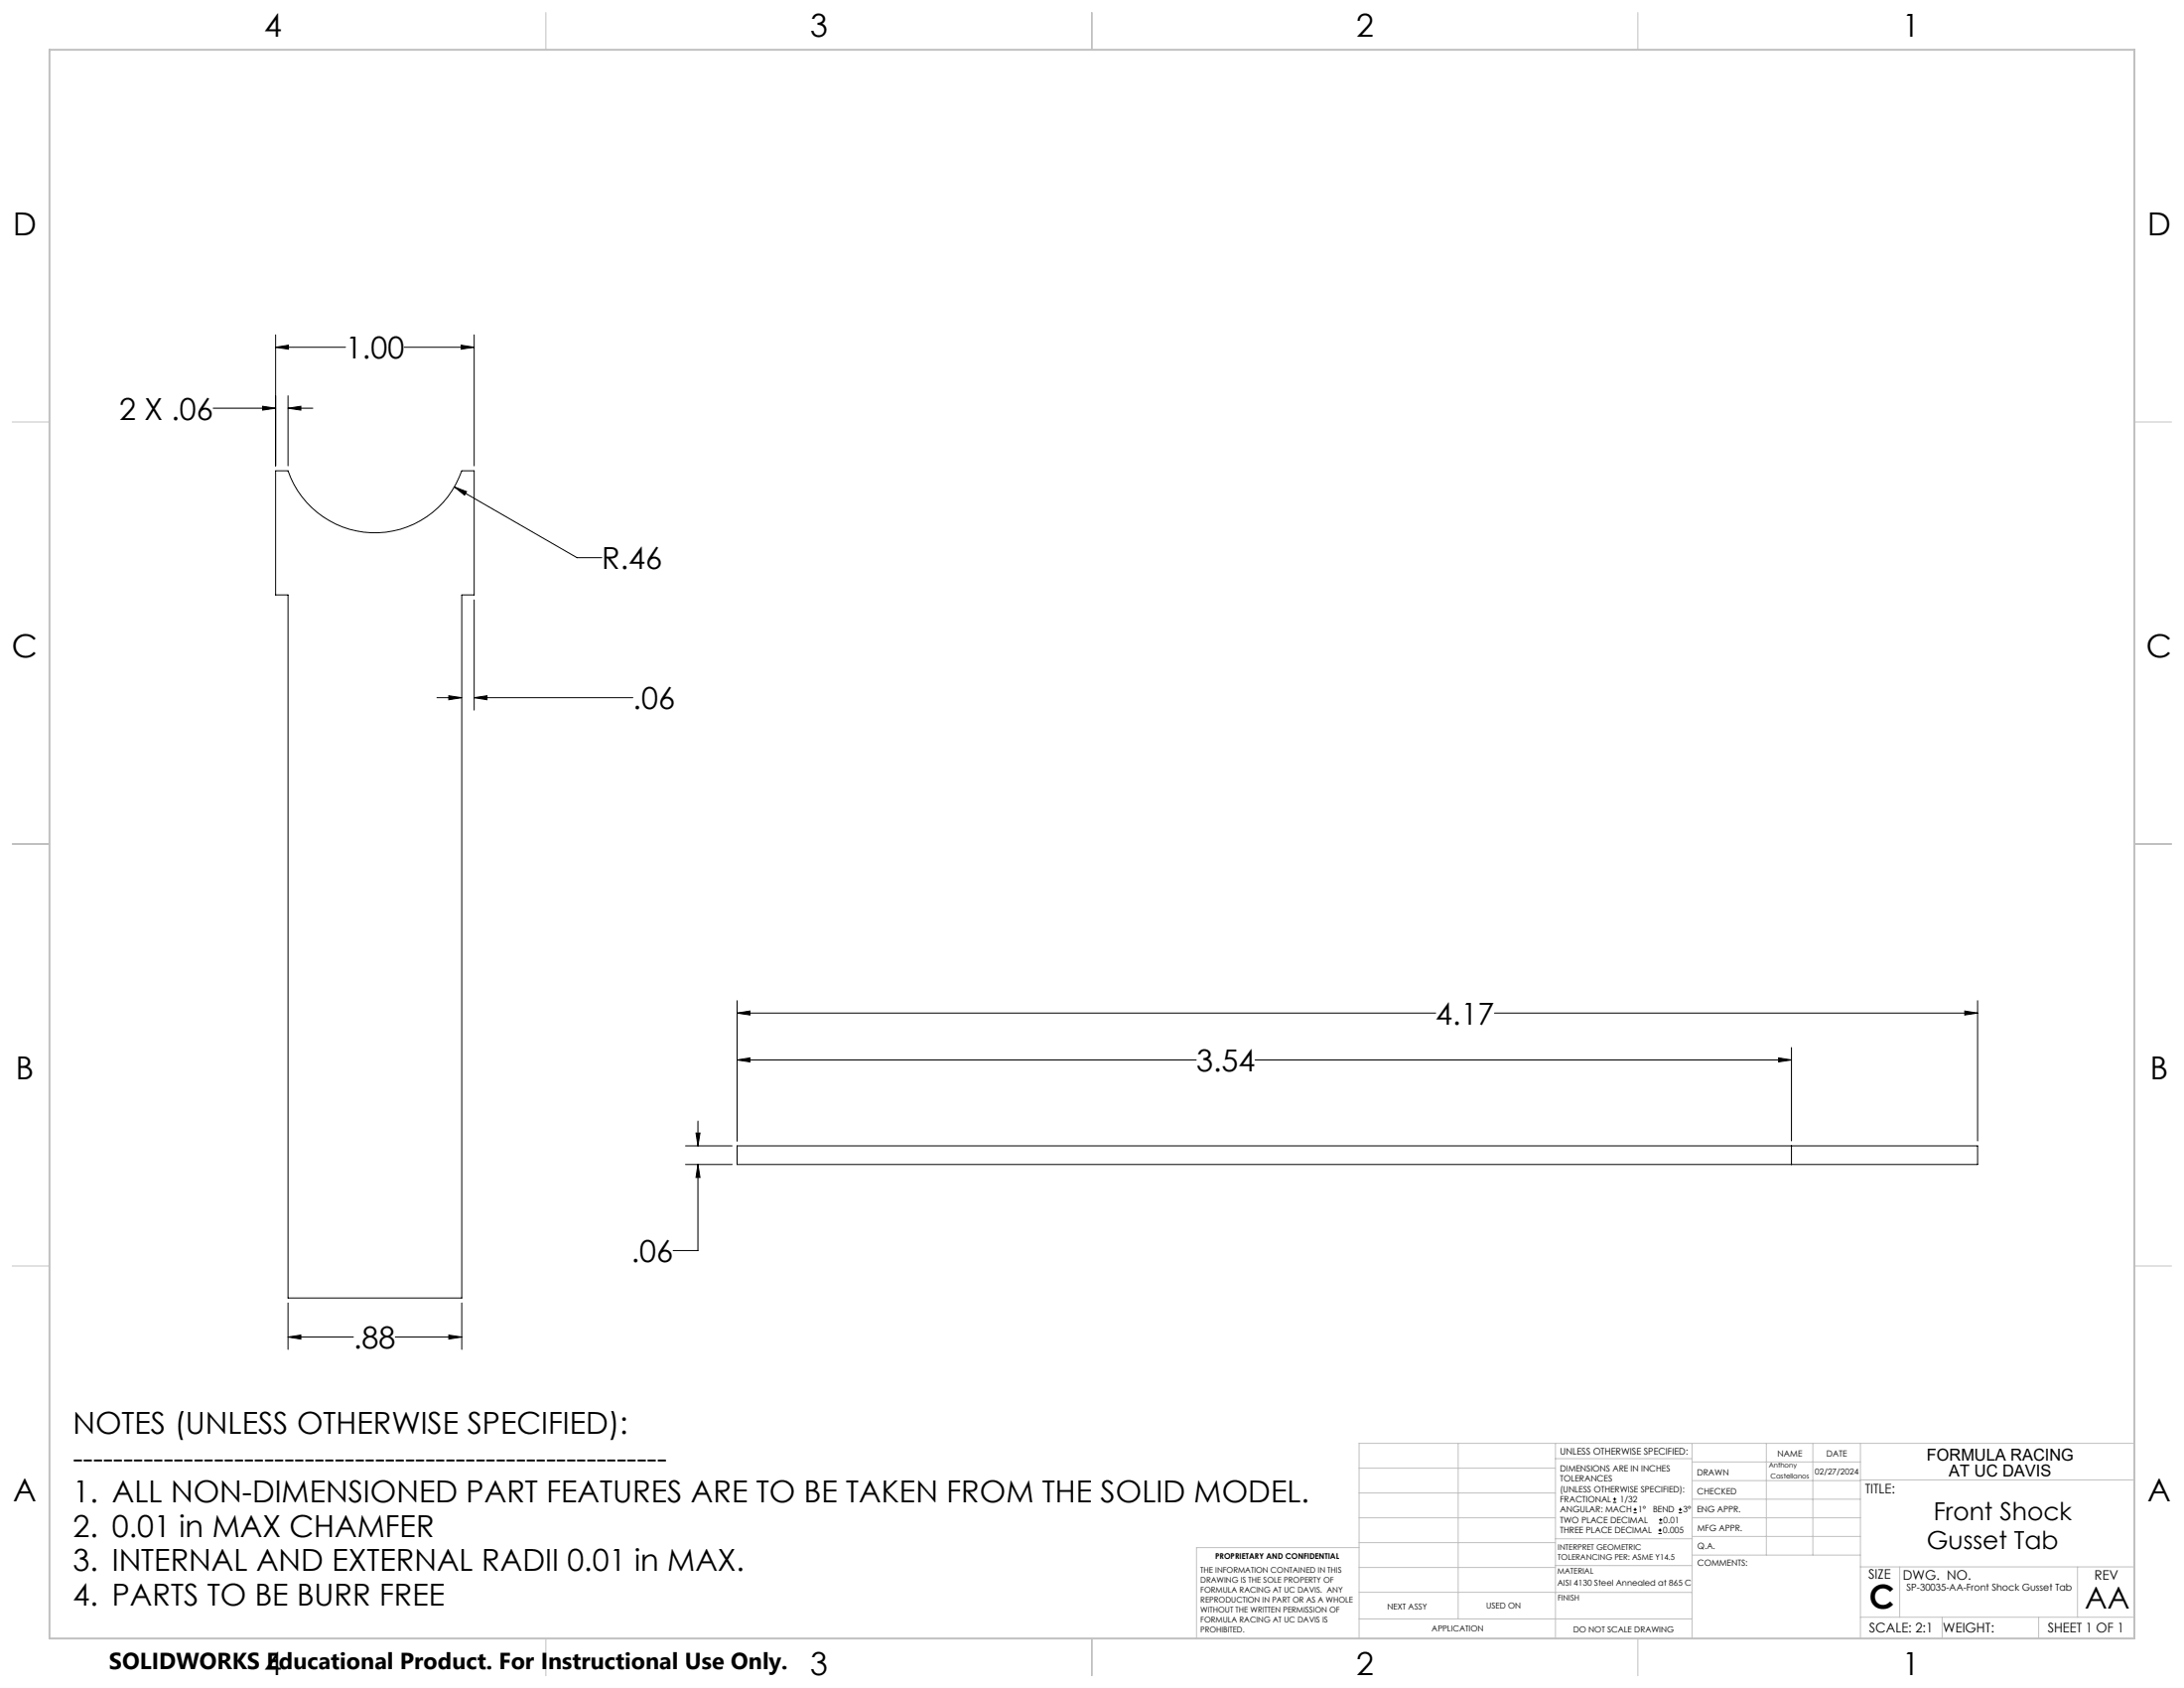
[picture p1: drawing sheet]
<svg xmlns="http://www.w3.org/2000/svg" width="559mm" height="432mm" viewBox="0 0 559 432" stroke-linecap="round" stroke-linejoin="round" font-family="sans-serif">
<g fill="none" stroke="#000" stroke-width=".25">
<path d="M70.5 88.8l3.3-.5v1zM70.5 85.7v33.5M70.5 88.8h17.9M103.4 88.8h17.9M118 88.3l3.3 .5-3.3 .5zM121.3 85.7v33.5M54.5 104.4h16M67.2 103.9l3.3 .5-3.3 .5zM73.7 104.4l3.3-.5v1zM73.7 101.2v18M73.7 104.4h6.3M70.5 120.4h3.2a23.5 23.5 0 0 0 22.2 15.9 23.5 23.5 0 0 0 22.2-15.9h3.2v31.8h-3.2v179.8h-44.4v-179.8h-3.2z"/>
<path d="M116.3 124.6l3.1 1.2-.5 .8zM116.3 124.6l31.3 18.1h6.4M121.3 153.5v28.1M111.8 178.5h6.3M114.8 178l3.3 .5-3.3 .5zM121.3 178.5l3.3-.5v1zM121.3 178.5h40.6M188.6 259.2l3.3-.6v1zM188.6 256v35.9M188.6 259.2h178.7M382.4 259.2h123.6M502.7 258.6l3.3 .6-3.3 .4z"/>
<path d="M506 256v35.9M188.6 271.1l3.3-.5v1zM188.6 271.1h117.5M321.1 271.1h137.3M455.1 270.6l3.3 .5-3.3 .5zM458.4 268v23.9M175.4 293.1h11.9M175.4 297.9h11.9M178.1 289.8h1l-.5 3.3zM178.6 297.9l.5 3.3h-1zM178.6 297.9v22h-6.4M178.6 286.8v6.3"/>
<path d="M188.6 293.1h317.4v4.8h-317.4zM458.4 293.1v4.8M73.7 333.3v11.9M118.1 333.3v11.9M73.7 342l3.3-.5v1zM73.7 342h16.7M101.1 342h17M114.8 341.5l3.3 .5-3.3 .5zM412.7 384.3h.9M412.7 383.5h.9M413.1 383.1v.8M418 387h.8"/>
<path d="M418 386.2h.8M418.4 385.7v.9M424.3 392.3h.9M424.3 391.4h.9M424.5 389.6h.8M424.5 388.8h.8M424.7 391v.9M424.9 388.4v.8M429.5 387h.9M429.5 386.2h.9M429.9 385.7v.9"/>
</g>
<g fill="none" stroke="#c0c0c0" stroke-width=".25">
<path d="M139.7 3.2v9.5M279.4 3.2v9.5M419.1 3.2v9.5M3.1 107.9h9.6M546.1 107.9h9.5M3.1 215.9h9.6M546.1 215.9h9.5M3.1 323.8h9.6M546.1 323.8h9.5M347.7 375.6h50.3M373.1 369.2v44.9M398 369.2v49.9"/>
<path d="M398 373.1h34.9M432.9 369.2v49.9M432.9 378.7h43.1M432.9 374h43.1M451.9 369.2v28.6M463.8 369.2v28.6M476 369.2v49.9M476 378.6h70.1M546.1 369.2h-198.4v49.9M347.7 394.6h50.3M347.7 388.3h50.3M347.7 381.9h50.3"/>
<path d="M347.7 395.9h-41.6v23.2M398 393.6h35M432.9 383.5h43.1M432.9 388.3h43.1M432.9 393h43.1M433 397.8h43M139.7 419.1v9.6M279.4 419.1v9.6M347.7 414.1h85.2M347.7 401h50.3M347.7 407.3h50.3M398 407.4h34.9"/>
<path d="M398 400.5h35M419.1 419.1v9.6M476 413.7h70.1M476 400.8h70.1M486.1 400.8v12.9M496.9 413.7v5.4M521.6 413.7v5.4M531.6 400.8v12.9"/>
</g>
<path d="M12.7 12.7h533.4v406.4h-533.4z" fill="none" stroke="#c0c0c0" stroke-width=".5"/>
<path d="M116.3 124.6l2.6 2 .5-.8zM70.5 88.8l3.3-.5v1zM118 88.3l3.3 .5-3.3 .5zM73.7 104.4l3.3-.5v1zM67.2 103.9l3.3 .5-3.3 .5zM114.8 178l3.3 .5-3.3 .5zM121.3 178.5l3.3-.5v1zM73.7 342l3.3-.5v1zM114.8 341.5l3.3 .5-3.3 .5zM178.1 289.8h1l-.5 3.3zM178.6 297.9l.5 3.3h-1zM502.7 258.6l3.3 .6-3.3 .4zM188.6 259.2l3.3-.6v1zM188.6 271.1l3.3-.5v1zM455.1 270.6l3.3 .5-3.3 .5z" fill="#000"/>
<text font-size="8.5" x="478.3" y="411.4">C</text>
<g font-size="8.1">
<text x="67.6" y="9.3">4</text>
<text x="207.3" y="9.3">3</text>
<text x="347" y="9.3">2</text>
<text x="486.7" y="9.3">1</text>
<text x="3.3" y="60.1">D</text>
<text x="549.4" y="60.1">D</text>
<text x="3" y="168">C</text>
<text x="549.1" y="168">C</text>
<text x="4" y="276">B</text>
<text x="550.1" y="276">B</text>
<text x="3.3" y="383.9">A</text>
<text x="549.4" y="383.9">A</text>
<text x="67.6" y="428.4">4</text>
<text x="207.3" y="428.4">3</text>
<text x="347" y="428.4">2</text>
<text x="486.7" y="428.4">1</text>
</g>
<g font-size="7.8">
<text x="88.4" y="91.7">1.00</text>
<text x="30.5" y="107.4">2 X .06</text>
<text x="154" y="145.6">R.46</text>
<text x="162" y="181.4">.06</text>
<text x="367.4" y="262.1">4.17</text>
<text x="306.1" y="274.1">3.54</text>
<text x="161.5" y="322.8">.06</text>
<text x="90.4" y="345">.88</text>
<text x="18.6" y="366.9">NOTES (UNLESS OTHERWISE SPECIFIED):</text>
<text x="18.6" y="375.6">-----------------------------------------------------------</text>
<text x="18.6" y="384.4">1. ALL NON-DIMENSIONED PART FEATURES ARE TO BE TAKEN FROM THE SOLID MODEL.</text>
<text x="18.6" y="393.1">2. 0.01 in MAX CHAMFER</text>
<text x="18.6" y="401.9">3. INTERNAL AND EXTERNAL RADII 0.01 in MAX.</text>
<text x="18.6" y="410.7">4. PARTS TO BE BURR FREE</text>
<text x="533.4" y="411.4">AA</text>
</g>
<g font-size="6.3">
<text x="494.7" y="389">Front Shock</text>
<text x="493" y="396.3">Gusset Tab</text>
</g>
<text font-size="5.9" x="27.9" y="427">SOLIDWORKS Educational Product. For Instructional Use Only.</text>
<g font-size="4.2">
<text x="493" y="373.5">FORMULA RACING</text>
<text x="498.7" y="377.8">AT UC DAVIS</text>
</g>
<g font-size="3.4">
<text x="477.2" y="381.9">TITLE:</text>
<text x="478.1" y="404">SIZE</text>
<text x="486.9" y="404">DWG. NO.</text>
<text x="535.9" y="404.1">REV</text>
<text x="478.2" y="417.6">SCALE: 2:1</text>
<text x="497.1" y="417.7">WEIGHT:</text>
<text x="523.9" y="417.6">SHEET 1 OF 1</text>
</g>
<text font-size="2.5" x="487.8" y="406.9">SP-30035-AA-Front Shock Gusset Tab</text>
<text font-size="2.4" x="399.2" y="372.1">UNLESS OTHERWISE SPECIFIED:</text>
<g font-size="2.2">
<text x="399.2" y="376.4">DIMENSIONS ARE IN INCHES</text>
<text x="434.2" y="377.3">DRAWN</text>
<text x="454.8" y="372.5">NAME</text>
<text x="467.3" y="372.6">DATE</text>
<text x="399.2" y="379">TOLERANCES</text>
<text x="399.2" y="381.7">(UNLESS OTHERWISE SPECIFIED):</text>
<text x="434.3" y="382.2">CHECKED</text>
<text x="399.2" y="389.6">TWO PLACE DECIMAL</text>
<text x="399.2" y="384.3">FRACTIONAL</text>
<text x="399.2" y="387">ANGULAR: MACH</text>
<text x="414.5" y="384.3">1/32</text>
<text x="419.1" y="387">1°</text>
<text x="422.9" y="387">BEND</text>
<text x="425.6" y="389.6">0.01</text>
<text x="430.6" y="387">3°</text>
<text x="434.2" y="386.9">ENG APPR.</text>
<text x="399.2" y="392.3">THREE PLACE DECIMAL</text>
<text x="425.5" y="392.3">0.005</text>
<text x="434.3" y="391.6">MFG APPR.</text>
<text x="434.3" y="396.3">Q.A.</text>
<text x="434.3" y="400.5">COMMENTS:</text>
</g>
<g font-size="2.1">
<text x="464.4" y="377.3">02/27/2024</text>
<text x="398.5" y="405.7">AISI 4130 Steel Annealed at 865 C</text>
<text x="354.9" y="411.6">NEXT ASSY</text>
<text x="380.3" y="411.6">USED ON</text>
<text x="366.3" y="417.4">APPLICATION</text>
<text x="402.5" y="417.5">DO NOT SCALE DRAWING</text>
</g>
<g font-size="2">
<text x="310.9" y="398.8">PROPRIETARY AND CONFIDENTIAL</text>
<text x="398.6" y="396.5">INTERPRET GEOMETRIC</text>
<text x="398.6" y="399">TOLERANCING PER: ASME Y14.5</text>
<text x="307.2" y="402.4">THE INFORMATION CONTAINED IN THIS</text>
<text x="307.2" y="404.9">DRAWING IS THE SOLE PROPERTY OF</text>
<text x="307.2" y="407.5">FORMULA RACING AT UC DAVIS. ANY</text>
<text x="398.5" y="402.6">MATERIAL</text>
<text x="307.2" y="410">REPRODUCTION IN PART OR AS A WHOLE</text>
<text x="307.2" y="412.5">WITHOUT THE WRITTEN PERMISSION OF</text>
<text x="398.5" y="409.4">FINISH</text>
<text x="307.2" y="415">FORMULA RACING AT UC DAVIS IS</text>
<text x="307.2" y="417.6">PROHIBITED.</text>
</g>
<g font-size="1.8">
<text x="452.5" y="375.4">Anthony</text>
<text x="453" y="378.2">Castellanos</text>
</g>
</svg>
